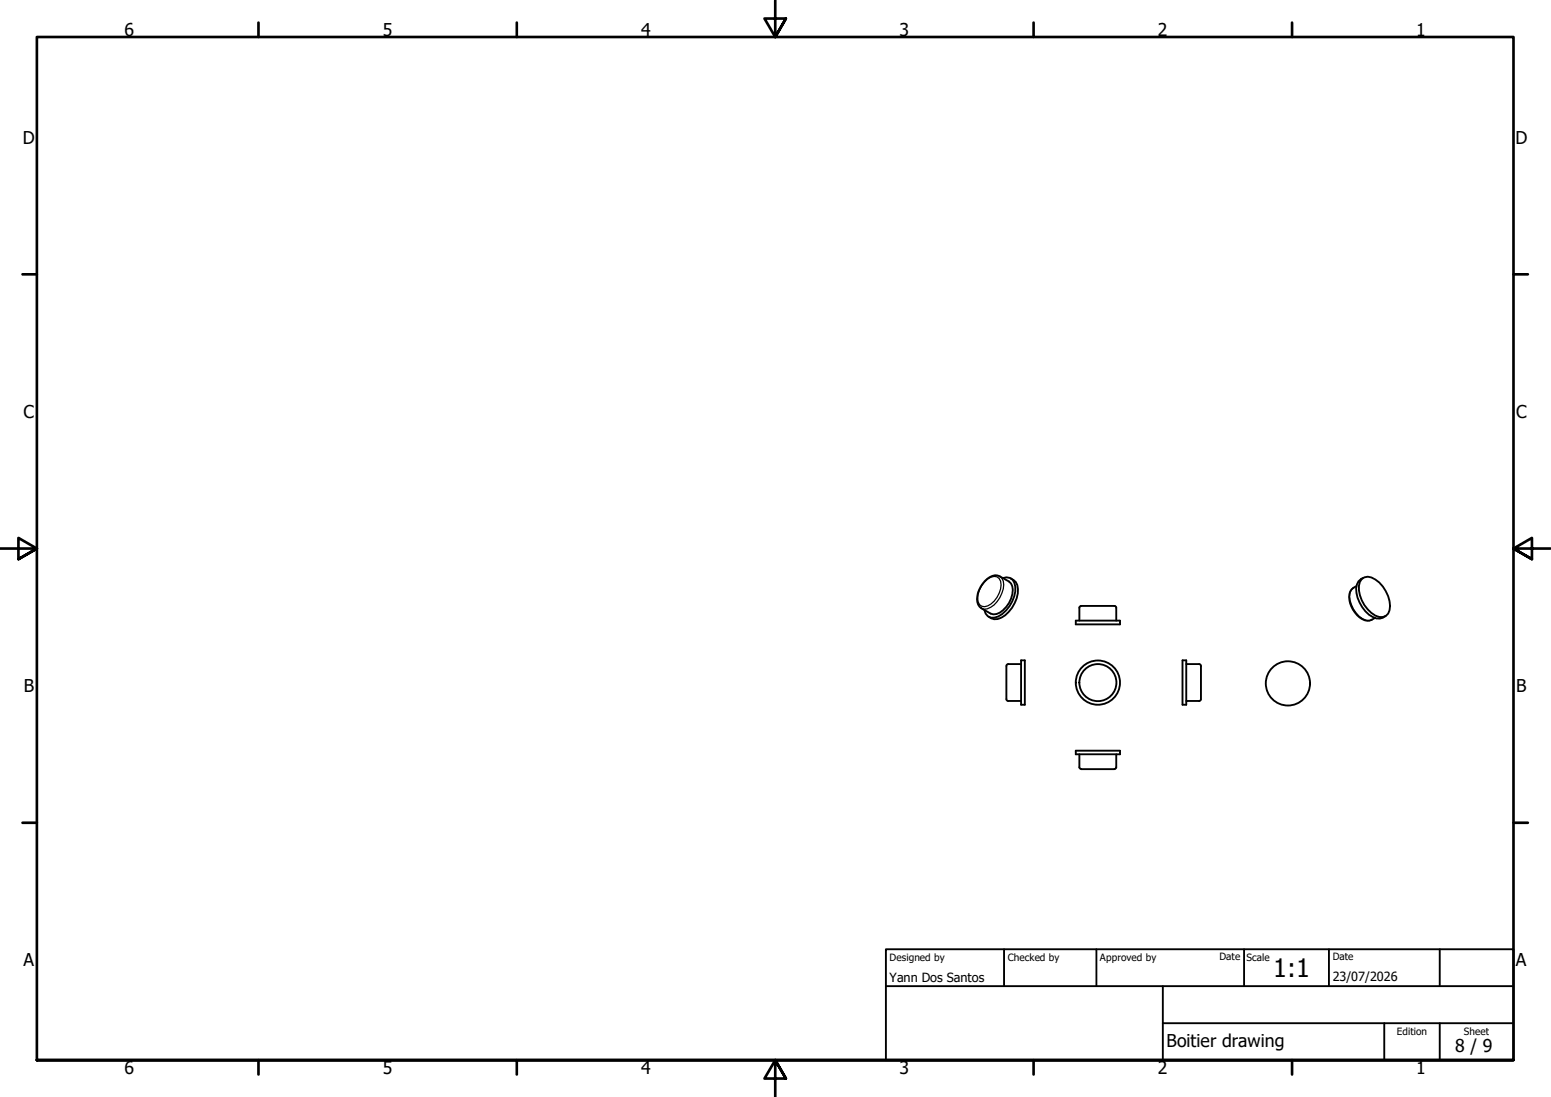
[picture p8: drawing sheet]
<svg xmlns="http://www.w3.org/2000/svg" width="420mm" height="297mm" viewBox="0 0 420 297" stroke-linecap="round" stroke-linejoin="round" font-family="sans-serif">
<!-- layer: Visible (ISO) -->
<g fill="none" stroke="#000" stroke-width=".51">
<path d="M266.8 157.3a3.5 3.5 0 0 1 4-1.2l2.5 1.4a3.2 3.2 0 0 1 .9 3.4 7.3 7.3 0 0 1-4.3 5.4 5.4 5.4 0 0 1-4.9-2.6 6.4 6.4 0 0 1 1.8-6.4zM271.7 156.5a2.37 2.37 0 0 1 3.3 2.4 8.5 8.5 0 0 1-5.6 8.3 2.26 2.26 0 0 1-2.7-2M273.8 156.6a3.2 3.2 0 0 1 1.9 4.1 8.8 8.8 0 0 1-5.4 6.9l-1 .1-1.5-.7M367.5 158.7a3.3 3.3 0 0 0-1.8 4.6 6.6 6.6 0 0 0 4.6 4.8l.7-.1 1.4-.7M368.9 156.8a2.78 2.78 0 0 1 3.7 .1 9 9 0 0 1 3.8 8.3 2.41 2.41 0 0 1-3.8 1.5 8.6 8.6 0 0 1-4.2-9.1zM369.3 156.4a3.3 3.3 0 0 0-1.8 4.1 8.9 8.9 0 0 0 5.4 7h.9l1.5-.7M276.6 179.8h-3.5l-.5 .5M276.6 178.8h1v12h-1zM291.4 168h12v1.1h-12zM292.4 168v-3.4l.2-.5h9.3l.5 .5v3.4M320.3 178.8h1.1v12h-1.1zM321.4 179.8h3.4"/>
<path d="M324.8 179.8l.5 .5M272.6 180.3l.1 9.3 .4 .2h3.5M321.4 189.8h3.4M325.3 180.3v9l-.5 .5M291.4 203.3h12v.9h-12zM292.4 207.7l.5 .6 9-.1 .5-.5M292.4 204.2v3.6M302.4 204.2v3.6"/>
<circle cx="297.4" cy="184.8" r="6"/>
<circle cx="297.4" cy="184.8" r="5"/>
<circle cx="348.9" cy="185" r="6"/>
</g>
<!-- layer: Visible Narrow (ISO) -->
<path d="M266.7 157.6a3.3 3.3 0 0 1 3.4-1.4 2.68 2.68 0 0 1 1 3.3 6.1 6.1 0 0 1-4.4 4.8 1.88 1.88 0 0 1-1.9-2.3 7.2 7.2 0 0 1 1.9-4.4zM270.8 156.1a2.97 2.97 0 0 1 1 3.4 7.4 7.4 0 0 1-4.4 5.4l-.8 .1-.7-.3M366.6 159.2a2.97 2.97 0 0 0-.9 3.3 7.4 7.4 0 0 0 4.4 5.5h.8l.7-.2" fill="none" stroke="#000" stroke-width=".34"/>
<!-- layer: Border (ISO) -->
<g fill="none" stroke="#000" stroke-width=".72">
<path d="M70 6.1v3.9M140 6.1v3.9M210 0v10l-2.9-5h5.8l-2.9 5 2.9-5M280 6.1v3.9M350 6.1v3.9M6.1 74.3h3.9M410 74.3h3.9M0 148.5h10l-5-2.8v5.7l5-2.9-5 2.9M420 148.5h-10l5-2.8v5.7l-5-2.9 5 2.9M6.1 222.8h3.9M410 222.8h3.9M10 287v-277h400v277h-400h400"/>
<path d="M70 287v3.9M140 287v3.9M212.9 292l-2.9-5 2.9 5h-5.8l2.9-5v10M280 287v3.9M350 287v3.9"/>
</g>
<!-- layer: Title (ISO) -->
<path d="M240 257h170v30h-170zM272 257v10M297 257v10M337 257v10M360 257v10M390 257v10M240 267h170M315 277.1h95M315 267v20M375 277.1v9.9M390 277.1v9.9" fill="none" stroke="#000" stroke-width=".51"/>
<text font-size="6.9" x="344.9" y="264.6">1:1</text>
<g font-size="4.8">
<text x="33.7" y="9.6">6</text>
<text x="103.7" y="9.6">5</text>
<text x="173.7" y="9.6">4</text>
<text x="243.7" y="9.6">3</text>
<text x="313.7" y="9.6">2</text>
<text x="383.7" y="9.6">1</text>
<text x="6.2" y="38.9">D</text>
<text x="410.5" y="38.9">D</text>
<text x="6.4" y="113.1">C</text>
<text x="410.7" y="113.1">C</text>
<text x="6.4" y="187.4">B</text>
<text x="410.7" y="187.4">B</text>
<text x="6.4" y="261.6">A</text>
<text x="410.7" y="261.6">A</text>
<text x="316" y="283.4">Boitier drawing</text>
<text x="394.2" y="285">8 / 9</text>
<text x="33.7" y="290.9">6</text>
<text x="103.7" y="290.9">5</text>
<text x="173.7" y="290.9">4</text>
<text x="243.7" y="290.9">3</text>
<text x="313.7" y="290.9">2</text>
<text x="383.7" y="290.9">1</text>
</g>
<g font-size="3.4">
<text x="241" y="266">Yann Dos Santos</text>
<text x="361" y="265.5">23/07/2026</text>
</g>
<g font-size="2.7">
<text x="241" y="260.1">Designed by</text>
<text x="273" y="260.1">Checked by</text>
<text x="298" y="260.1">Approved by</text>
<text x="330.3" y="260">Date</text>
<text x="337.7" y="260.1">Scale</text>
<text x="361" y="260">Date</text>
<text x="378.4" y="280.1">Edition</text>
<text x="396.6" y="280.1">Sheet</text>
</g>
</svg>
